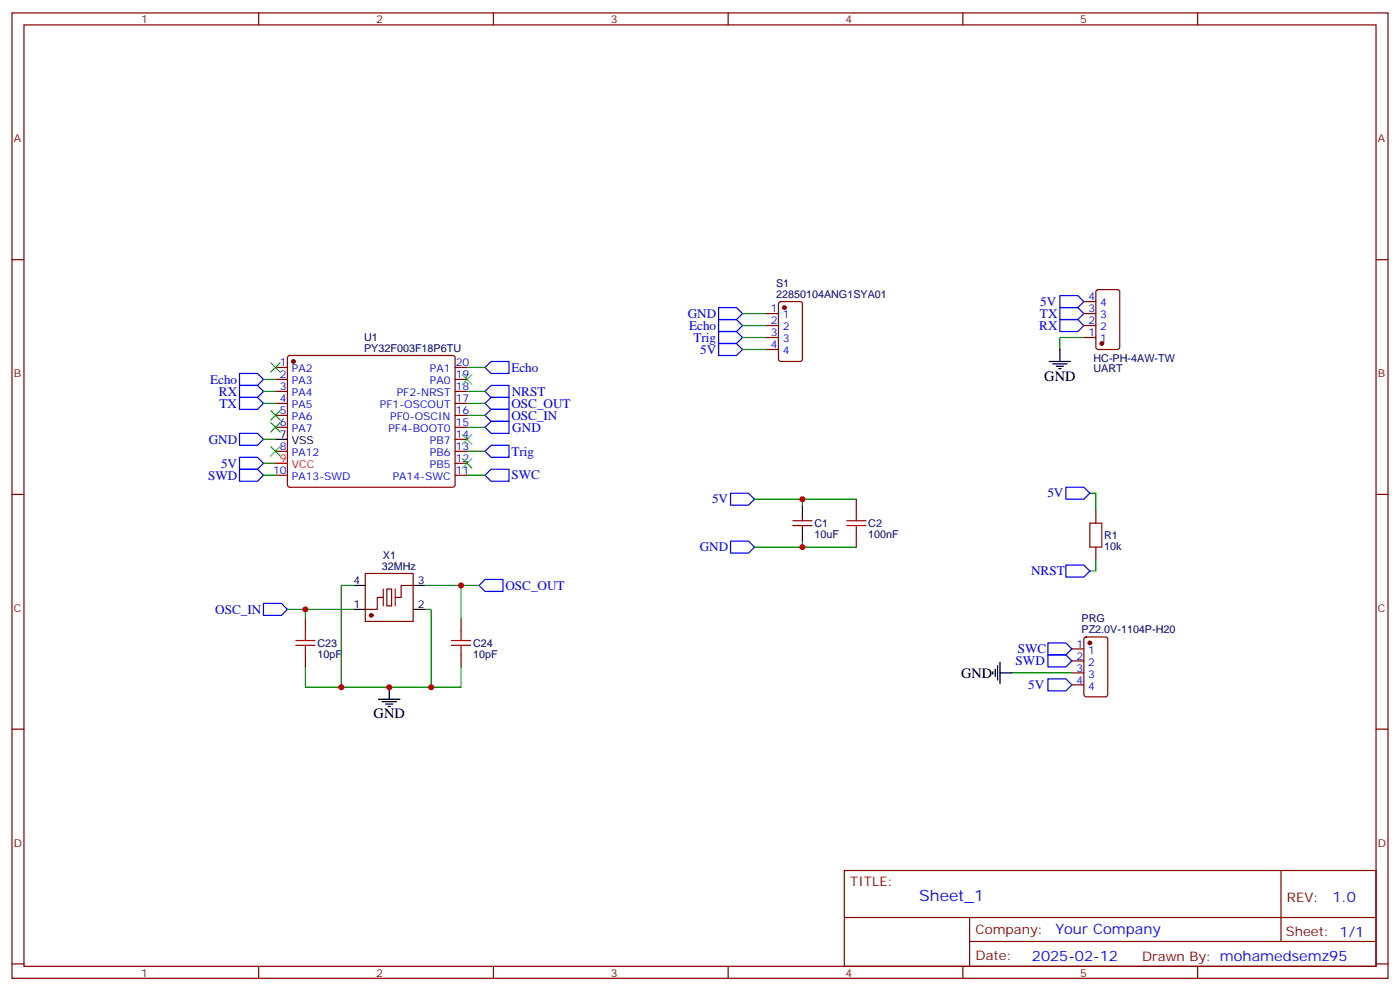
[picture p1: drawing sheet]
<svg xmlns="http://www.w3.org/2000/svg" width="412mm" height="292mm" viewBox="0 0 412 292" stroke-linecap="round" stroke-linejoin="round" font-family="sans-serif">
<g fill="none" stroke="#870000" stroke-width=".35">
<path d="M3.5 3.8h405.4v284.3h-405.4zM7.1 7.3h398.2v277.3h-398.2zM76.2 3.8v3.5M145.3 3.8v3.5M214.5 3.8v3.5M283.6 3.8v3.5M352.8 3.8v3.5M3.5 76.5h3.6M405.3 76.5h3.6M225.8 99.4h3.5M225.8 95.9h3.5M225.8 92.4h3.5"/>
<path d="M229.5 89l.5-.2h5.7l.6 .5 .1 16.5-.5 .6-5.9 .1-.6-.5-.1-16.5zM319.3 99.4h3.5M319.3 95.9h3.5M319.3 92.4h3.5M319.3 88.8h3.5M323 85.5l.5-.2h5.6l.7 .4v16.5l-.4 .7h-5.9l-.7-.4v-16.5zM81.1 108.2h3.6M81.1 111.8h3.6M81.1 115.3h3.6M81.1 118.8h3.6M84.9 104.9l.5-.2h47.9l.5 .2 .3 .5v37.4l-.3 .5-.5 .2h-47.9l-.5-.2-.2-.5v-37.4zM134.1 108.2h3.5"/>
<path d="M134.1 111.8h3.5M134.1 115.3h3.5M134.1 118.8h3.5M225.8 102.9h3.5M81.1 122.3h3.6M81.1 125.9h3.6M81.1 132.9h3.6M81.1 140h3.6M134.1 122.3h3.5M134.1 125.9h3.5M134.1 132.9h3.5M134.1 140h3.5"/>
<path d="M134.1 136.5h3.5M134.1 129.4h3.5M3.5 145.6h3.6M233.5 154.8h5.7M233.5 153.4h5.7M236.4 152.3v1.1M236.4 154.8v1.1M252.2 147v3.6M252.2 157.6v3.5M322.8 150.6v3.5M405.3 145.6h3.6M107.6 168.9h14.1v14.1h-14.1z"/>
<path d="M112.9 176h-1.8v3.5h-3.5M113.9 173.5h1.5v4.9h-1.5zM121.7 172.4h-3.5v3.6h-1.8M322.8 161.1v3.6M90 182.3v3.5M90 192.9v3.5M135.8 182.3v3.5M135.8 192.9v3.5M315.7 191.1h3.6M315.7 194.7h3.6M315.7 198.2h3.6M319.5 187.8l.5-.2h5.6l.7 .4v16.5l-.4 .7h-5.9l-.7-.4v-16.5z"/>
<path d="M3.5 214.8h3.6M315.7 201.7h3.6M405.3 214.8h3.6M248.7 256.4h156.6v28.2h-156.6zM377.3 256.4v20.9M248.7 270.2h156.5M285.6 277.3h119.6M285.6 270.2v14.2M3.5 283.9h3.6M76.2 284.6v3.5M145.3 284.6v3.5M214.5 284.6v3.5"/>
<path d="M283.6 284.6v3.5M352.8 284.6v3.5M405.3 283.9h3.6"/>
</g>
<g fill="none" stroke="#008700" stroke-width=".35">
<path d="M218.7 92.4h7.1M218.7 95.9h7.1M218.7 99.4h7.1M319.3 99.4h-7.1v3.5M77.6 115.3h3.5M77.6 111.8h3.5M77.6 118.8h3.5M137.6 115.3h5.3M137.6 108.2h5.3M137.6 118.8h5.3M218.7 102.9h7.1M77.6 129.4h3.5"/>
<path d="M77.6 140h3.5M77.6 136.5h3.5M137.6 140h5.3M137.6 125.9h5.3M137.6 132.9h5.3M137.6 122.3h5.3M222.2 147h30M236.4 147v1.8M236.4 159.4v1.7M321 145.3h1.8v5.3M84.7 179.5h19.4M90 179.5v2.8"/>
<path d="M104.1 172.4h-3.6v30M125.2 179.5h1.8v22.9M125.2 172.4h15.9M135.8 172.4v9.9M222.2 161.1h30M322.8 164.7v3.5h-1.8M90 196.4v6h45.8v-6M298.1 198.2h17.6"/>
</g>
<g fill="none" stroke="#00f" stroke-width=".35">
<path d="M211.7 97.6h5.3l1.7 1.8-1.7 1.8h-5.3zM211.7 94.1h5.3l1.7 1.8-1.7 1.7h-5.3zM211.7 90.6h5.3l1.7 1.8-1.7 1.7h-5.3zM312.2 94.1h5.3l1.8 1.8-1.8 1.7h-5.3zM312.2 90.6h5.3l1.8 1.8-1.8 1.7h-5.3zM312.2 87.1h5.3l1.8 1.7-1.8 1.8h-5.3zM70.6 110h5.2l1.8 1.8-1.8 1.7h-5.2zM70.6 117.1h5.2l1.8 1.7-1.8 1.8h-5.2zM70.6 113.5h5.2l1.8 1.8-1.8 1.8h-5.2zM142.9 115.3l1.7-1.8h5.3v3.6h-5.3zM144.6 106.5h5.3v3.5h-5.3l-1.7-1.8zM144.6 117.1h5.3v3.5h-5.3l-1.7-1.8z"/>
<path d="M211.7 101.2h5.3l1.7 1.7-1.7 1.8h-5.3zM70.6 127.6h5.2l1.8 1.8-1.8 1.8h-5.2zM70.6 138.2h5.2l1.8 1.8-1.8 1.7h-5.2zM70.6 134.7h5.2l1.8 1.8-1.8 1.7h-5.2zM144.6 138.2h5.3v3.5h-5.3l-1.7-1.7zM144.6 124.1h5.3v3.5h-5.3l-1.7-1.7zM144.6 131.2h5.3v3.5h-5.3l-1.7-1.8zM144.6 120.6h5.3v3.5h-5.3l-1.7-1.8zM215.2 159.4h5.3l1.7 1.7-1.7 1.8h-5.3zM215.2 145.3h5.3l1.7 1.7-1.7 1.8h-5.3zM314 143.5h5.3l1.7 1.8-1.7 1.7h-5.3zM77.6 177.7h5.3l1.8 1.8-1.8 1.8h-5.3z"/>
<path d="M141.1 172.4l1.8-1.7h5.3v3.5h-5.3zM314 166.4h5.3l1.7 1.8-1.7 1.8h-5.3zM308.7 200h5.3l1.7 1.7-1.7 1.8h-5.3zM308.7 192.9h5.3l1.7 1.8-1.7 1.7h-5.3zM308.7 189.4h5.3l1.7 1.7-1.7 1.8h-5.3z"/>
</g>
<g fill="#870000" stroke="#870000" stroke-width=".35">
<circle cx="86.4" cy="106.5" r=".53"/>
<circle cx="324.6" cy="101.2" r=".53"/>
<circle cx="231.1" cy="90.6" r=".53"/>
<circle cx="321" cy="189.4" r=".53"/>
<circle cx="109.4" cy="181.3" r=".53"/>
</g>
<g fill="none" stroke="#000" stroke-width=".35">
<path d="M309 106.5h6.4M310.1 107.2h4.2M311.1 107.9h2.2M311.9 108.6h.7M312.2 102.9v3.6M81.1 129.4h3.6M236.4 148.8v3.5M236.4 155.9v3.5M104.1 179.5h3.5M104.1 172.4h3.5M121.7 179.5h3.5M121.7 172.4h3.5"/>
<path d="M292.5 197.8v.7M293.2 197.1v2.1M293.9 196.1v4.2M294.6 198.2h3.5M294.6 195v6.4M111.5 206h6.3M112.5 206.7h4.3M113.6 207.4h2.1M114.3 208.1h.7M114.7 202.4v3.6"/>
</g>
<path d="M81.1 136.5h3.6" fill="none" stroke="#f00" stroke-width=".35"/>
<g fill="none" stroke="#3c3" stroke-width=".35">
<path d="M79.7 106.8l2.8 2.8M82.5 106.8l-2.8 2.8M136.2 110.3l2.8 2.9M139 110.3l-2.8 2.9M79.7 120.9l2.8 2.9M79.7 124.5l2.8 2.8M79.7 131.5l2.8 2.8M82.5 120.9l-2.8 2.9M82.5 124.5l-2.8 2.8M82.5 131.5l-2.8 2.8M136.2 128l2.8 2.8M136.2 135l2.8 2.9"/>
<path d="M139 128l-2.8 2.8M139 135l-2.8 2.9"/>
</g>
<g fill="none" stroke="#a10000" stroke-width=".35">
<path d="M249.4 153.4h5.7M249.4 154.8h5.7M252.2 150.6v2.8M252.2 154.8v2.8M321 154.1h3.6v7h-3.6zM87.1 188.7h5.7M87.1 190.1h5.7M90 185.8v2.9M90 190.1v2.8M133 188.7h5.6M133 190.1h5.6M135.8 185.8v2.9"/>
<path d="M135.8 190.1v2.8"/>
</g>
<path d="M112.9 173.5v4.9M116.4 173.5v4.9" fill="none" stroke="#871200" stroke-width=".35"/>
<g fill="#c00">
<circle cx="236.4" cy="147" r=".88"/>
<circle cx="236.4" cy="161.1" r=".88"/>
<circle cx="90" cy="179.5" r=".88"/>
<circle cx="114.7" cy="202.4" r=".88"/>
<circle cx="135.8" cy="172.4" r=".88"/>
<circle cx="127" cy="202.4" r=".88"/>
<circle cx="100.5" cy="202.4" r=".88"/>
</g>
<text font-size="4.6" fill="#00f" x="270.8" y="265.4">Sheet_1</text>
<g font-size="4.2">
<text x="307.6" y="112.1">GND</text>
<text x="283.1" y="199.6">GND</text>
<text x="110.1" y="211.6">GND</text>
</g>
<g font-size="4.2" fill="#00f">
<text x="392.5" y="265.7">1.0</text>
<text x="310.9" y="275.2">Your Company</text>
<text x="304" y="283">2025-02-12</text>
</g>
<g font-size="3.9" fill="#00f">
<text x="202.6" y="93.6">GND</text>
<text x="306.3" y="93.6">TX</text>
<text x="306.4" y="90.1">5V</text>
<text x="203" y="97.1">Echo</text>
<text x="204.3" y="100.6">Trig</text>
<text x="306.1" y="97.1">RX</text>
<text x="206.2" y="104.2">5V</text>
<text x="61.9" y="113">Echo</text>
<text x="150.6" y="109.5">Echo</text>
<text x="64.5" y="116.5">RX</text>
<text x="150.7" y="116.5">NRST</text>
<text x="64.7" y="120.1">TX</text>
<text x="150.6" y="123.6">OSC_IN</text>
<text x="150.6" y="120.1">OSC_OUT</text>
<text x="61.5" y="130.7">GND</text>
<text x="150.9" y="127.1">GND</text>
<text x="65.1" y="137.7">5V</text>
<text x="150.6" y="134.2">Trig</text>
<text x="61.3" y="141.2">SWD</text>
<text x="150.6" y="141.1">SWC</text>
<text x="209.8" y="148.3">5V</text>
<text x="308.5" y="146.5">5V</text>
<text x="206.1" y="162.4">GND</text>
<text x="148.9" y="173.7">OSC_OUT</text>
<text x="303.7" y="169.4">NRST</text>
<text x="63.4" y="180.8">OSC_IN</text>
<text x="299.2" y="195.9">SWD</text>
<text x="299.8" y="192.4">SWC</text>
<text x="302.9" y="203">5V</text>
</g>
<g font-size="3.9" fill="#800">
<text x="250.5" y="261">TITLE:</text>
<text x="379.1" y="265.7">REV:</text>
<text x="287.4" y="275.2">Company:</text>
<text x="378.7" y="275.8">Sheet: 1/1</text>
<text x="287.4" y="282.9">Date:</text>
<text x="336.4" y="282.9">Drawn By: mohamedsemz95</text>
</g>
<g font-size="3.2" fill="#800">
<text x="41.6" y="6.8">1</text>
<text x="110.8" y="6.8">2</text>
<text x="179.9" y="6.8">3</text>
<text x="249.1" y="6.8">4</text>
<text x="318.2" y="6.8">5</text>
<text x="4.1" y="41.9">A</text>
<text x="405.9" y="41.9">A</text>
<text x="4.1" y="111.1">B</text>
<text x="405.9" y="111.1">B</text>
<text x="4.1" y="180.2">C</text>
<text x="405.9" y="180.2">C</text>
<text x="4.1" y="249.3">D</text>
<text x="405.9" y="249.3">D</text>
<text x="41.6" y="287.6">1</text>
<text x="110.8" y="287.6">2</text>
<text x="179.9" y="287.6">3</text>
<text x="249.1" y="287.6">4</text>
<text x="318.2" y="287.6">5</text>
</g>
<g font-size="3.2" fill="#000080">
<text x="228.6" y="87.7">22850104ANG1SYA01</text>
<text x="228.6" y="84.6">S1</text>
<text x="107.3" y="100.3">U1</text>
<text x="107.3" y="103.5">PY32F003F18P6TU</text>
<text x="322.1" y="106.6">HC-PH-4AW-TW</text>
<text x="322.1" y="109.7">UART</text>
<text x="239.9" y="155.2">C1</text>
<text x="255.8" y="155.2">C2</text>
<text x="239.9" y="158.4">10uF</text>
<text x="255.8" y="158.4">100nF</text>
<text x="325.3" y="161.9">10k</text>
<text x="325.3" y="158.7">R1</text>
<text x="112.5" y="167.9">32MHz</text>
<text x="112.8" y="164.7">X1</text>
<text x="318.6" y="183.3">PRG</text>
<text x="93.5" y="190.5">C23</text>
<text x="139.3" y="190.5">C24</text>
<text x="318.6" y="186.5">PZ2.0V-1104P-H20</text>
<text x="93.5" y="193.7">10pF</text>
<text x="139.3" y="193.7">10pF</text>
</g>
<g font-size="3.2" fill="#00f">
<text x="320.6" y="88.5">4</text>
<text x="227.1" y="92">1</text>
<text x="227.1" y="95.5">2</text>
<text x="230.6" y="93.8">1</text>
<text x="320.6" y="95.5">2</text>
<text x="320.6" y="92">3</text>
<text x="324.1" y="93.8">3</text>
<text x="324.1" y="90.2">4</text>
<text x="227.1" y="99.1">3</text>
<text x="230.6" y="97.3">2</text>
<text x="230.6" y="100.8">3</text>
<text x="320.6" y="99.1">1</text>
<text x="324.1" y="100.8">1</text>
<text x="324.1" y="97.3">2</text>
<text x="82.5" y="107.9">1</text>
<text x="134.2" y="107.9">20</text>
<text x="227.1" y="102.6">4</text>
<text x="230.6" y="104.4">4</text>
<text x="82.5" y="111.4">2</text>
<text x="86" y="109.6">PA2</text>
<text x="86" y="113.2">PA3</text>
<text x="126.7" y="113.2">PA0</text>
<text x="126.7" y="109.6">PA1</text>
<text x="134.2" y="111.4">19</text>
<text x="82.5" y="114.9">3</text>
<text x="82.5" y="118.5">4</text>
<text x="86" y="116.7">PA4</text>
<text x="116.9" y="116.7">PF2-NRST</text>
<text x="134.2" y="118.5">17</text>
<text x="134.2" y="114.9">18</text>
<text x="82.5" y="122">5</text>
<text x="82.5" y="125.5">6</text>
<text x="86" y="120.2">PA5</text>
<text x="86" y="123.8">PA6</text>
<text x="111.9" y="120.2">PF1-OSCOUT</text>
<text x="115" y="123.8">PF0-OSCIN</text>
<text x="134.2" y="125.5">15</text>
<text x="134.2" y="122">16</text>
<text x="86" y="127.3">PA7</text>
<text x="114.4" y="127.3">PF4-BOOT0</text>
<text x="126.6" y="130.8">PB7</text>
<text x="134.2" y="129">14</text>
<text x="82.5" y="132.6">8</text>
<text x="86" y="134.3">PA12</text>
<text x="126.6" y="137.9">PB5</text>
<text x="126.6" y="134.3">PB6</text>
<text x="134.2" y="136.1">12</text>
<text x="134.2" y="132.6">13</text>
<text x="80.5" y="139.6">10</text>
<text x="86" y="141.4">PA13-SWD</text>
<text x="115.7" y="141.4">PA14-SWC</text>
<text x="134.2" y="139.6">11</text>
<text x="317.1" y="190.8">1</text>
<text x="317.1" y="194.3">2</text>
<text x="317.1" y="197.8">3</text>
<text x="320.6" y="192.5">1</text>
<text x="320.6" y="196.1">2</text>
<text x="317.1" y="201.4">4</text>
<text x="320.6" y="199.6">3</text>
<text x="320.6" y="203.1">4</text>
</g>
<g font-size="3.2">
<text x="82.5" y="129">7</text>
<text x="86" y="130.8">VSS</text>
<text x="104.2" y="172.1">4</text>
<text x="123.1" y="172.1">3</text>
<text x="104.2" y="179.1">1</text>
<text x="123.1" y="179.1">2</text>
</g>
<g font-size="3.2" fill="#f00">
<text x="82.5" y="136.1">9</text>
<text x="86" y="137.9">VCC</text>
</g>
</svg>
